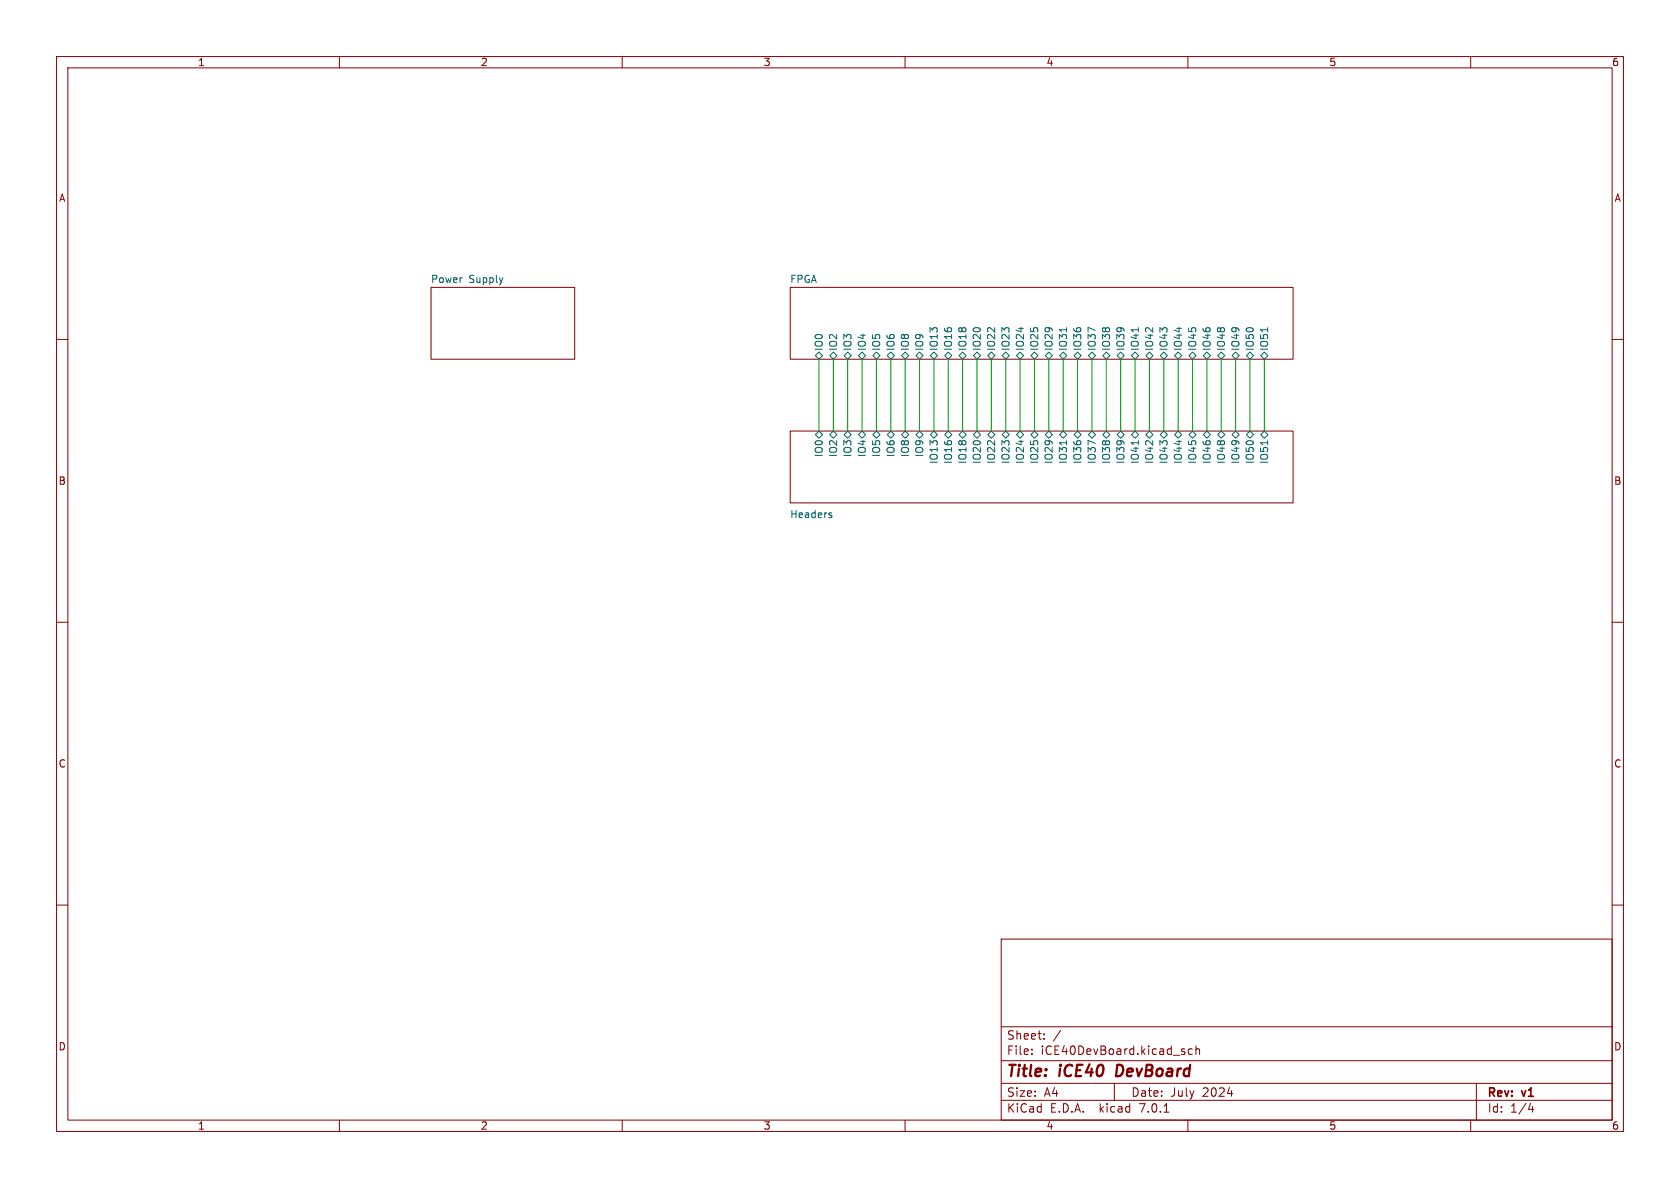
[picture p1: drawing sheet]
(kicad_sch (version 20230121) (generator eeschema)

 (paper "A4")

 (title_block
  (title "iCE40 DevBoard")
  (date "July 2024")
  (rev "v1"))

 (lib_symbols)


 (wire (pts (xy 147.32 63.5) (xy 147.32 76.2)) (stroke (width 0) (type default)))
 (wire (pts (xy 193.04 63.5) (xy 193.04 76.2)) (stroke (width 0) (type default)))
 (wire (pts (xy 180.34 63.5) (xy 180.34 76.2)) (stroke (width 0) (type default)))
 (wire (pts (xy 190.5 63.5) (xy 190.5 76.2)) (stroke (width 0) (type default)))
 (wire (pts (xy 185.42 63.5) (xy 185.42 76.2)) (stroke (width 0) (type default)))
 (wire (pts (xy 213.36 63.5) (xy 213.36 76.2)) (stroke (width 0) (type default)))
 (wire (pts (xy 223.52 63.5) (xy 223.52 76.2)) (stroke (width 0) (type default)))
 (wire (pts (xy 220.98 63.5) (xy 220.98 76.2)) (stroke (width 0) (type default)))
 (wire (pts (xy 195.58 63.5) (xy 195.58 76.2)) (stroke (width 0) (type default)))
 (wire (pts (xy 165.1 63.5) (xy 165.1 76.2)) (stroke (width 0) (type default)))
 (wire (pts (xy 160.02 63.5) (xy 160.02 76.2)) (stroke (width 0) (type default)))
 (wire (pts (xy 210.82 63.5) (xy 210.82 76.2)) (stroke (width 0) (type default)))
 (wire (pts (xy 203.2 63.5) (xy 203.2 76.2)) (stroke (width 0) (type default)))
 (wire (pts (xy 205.74 63.5) (xy 205.74 76.2)) (stroke (width 0) (type default)))
 (wire (pts (xy 157.48 63.5) (xy 157.48 76.2)) (stroke (width 0) (type default)))
 (wire (pts (xy 162.56 63.5) (xy 162.56 76.2)) (stroke (width 0) (type default)))
 (wire (pts (xy 187.96 63.5) (xy 187.96 76.2)) (stroke (width 0) (type default)))
 (wire (pts (xy 215.9 63.5) (xy 215.9 76.2)) (stroke (width 0) (type default)))
 (wire (pts (xy 172.72 63.5) (xy 172.72 76.2)) (stroke (width 0) (type default)))
 (wire (pts (xy 198.12 63.5) (xy 198.12 76.2)) (stroke (width 0) (type default)))
 (wire (pts (xy 177.8 63.5) (xy 177.8 76.2)) (stroke (width 0) (type default)))
 (wire (pts (xy 167.64 63.5) (xy 167.64 76.2)) (stroke (width 0) (type default)))
 (wire (pts (xy 175.26 63.5) (xy 175.26 76.2)) (stroke (width 0) (type default)))
 (wire (pts (xy 144.78 63.5) (xy 144.78 76.2)) (stroke (width 0) (type default)))
 (wire (pts (xy 154.94 63.5) (xy 154.94 76.2)) (stroke (width 0) (type default)))
 (wire (pts (xy 149.86 63.5) (xy 149.86 76.2)) (stroke (width 0) (type default)))
 (wire (pts (xy 208.28 63.5) (xy 208.28 76.2)) (stroke (width 0) (type default)))
 (wire (pts (xy 170.18 63.5) (xy 170.18 76.2)) (stroke (width 0) (type default)))
 (wire (pts (xy 218.44 63.5) (xy 218.44 76.2)) (stroke (width 0) (type default)))
 (wire (pts (xy 200.66 63.5) (xy 200.66 76.2)) (stroke (width 0) (type default)))
 (wire (pts (xy 182.88 63.5) (xy 182.88 76.2)) (stroke (width 0) (type default)))
 (wire (pts (xy 152.4 63.5) (xy 152.4 76.2)) (stroke (width 0) (type default)))

 (sheet (at 139.7 76.2) (size 88.9 12.7) (stroke (width 0.1524) (type solid)) (fill (color 0 0 0 0.0000))
  (property "Sheetname" "Headers" (at 139.7 90.17 0) (effects (font (size 1.27 1.27)) (justify left top)))
  (property "Sheetfile" "Headers.kicad_sch" (at 139.7 89.4846 0) (effects (font (size 1.27 1.27)) (justify left top) hide)) (pin "IO0" bidirectional (at 144.78 76.2 90) (effects (font (size 1.27 1.27)) (justify right))) (pin "IO2" bidirectional (at 147.32 76.2 90) (effects (font (size 1.27 1.27)) (justify right))) (pin "IO3" bidirectional (at 149.86 76.2 90) (effects (font (size 1.27 1.27)) (justify right))) (pin "IO4" bidirectional (at 152.4 76.2 90) (effects (font (size 1.27 1.27)) (justify right))) (pin "IO5" bidirectional (at 154.94 76.2 90) (effects (font (size 1.27 1.27)) (justify right))) (pin "IO6" bidirectional (at 157.48 76.2 90) (effects (font (size 1.27 1.27)) (justify right))) (pin "IO8" bidirectional (at 160.02 76.2 90) (effects (font (size 1.27 1.27)) (justify right))) (pin "IO9" bidirectional (at 162.56 76.2 90) (effects (font (size 1.27 1.27)) (justify right))) (pin "IO13" bidirectional (at 165.1 76.2 90) (effects (font (size 1.27 1.27)) (justify right))) (pin "IO16" bidirectional (at 167.64 76.2 90) (effects (font (size 1.27 1.27)) (justify right))) (pin "IO18" bidirectional (at 170.18 76.2 90) (effects (font (size 1.27 1.27)) (justify right))) (pin "IO20" bidirectional (at 172.72 76.2 90) (effects (font (size 1.27 1.27)) (justify right))) (pin "IO22" bidirectional (at 175.26 76.2 90) (effects (font (size 1.27 1.27)) (justify right))) (pin "IO23" bidirectional (at 177.8 76.2 90) (effects (font (size 1.27 1.27)) (justify right))) (pin "IO24" bidirectional (at 180.34 76.2 90) (effects (font (size 1.27 1.27)) (justify right))) (pin "IO25" bidirectional (at 182.88 76.2 90) (effects (font (size 1.27 1.27)) (justify right))) (pin "IO29" bidirectional (at 185.42 76.2 90) (effects (font (size 1.27 1.27)) (justify right))) (pin "IO31" bidirectional (at 187.96 76.2 90) (effects (font (size 1.27 1.27)) (justify right))) (pin "IO36" bidirectional (at 190.5 76.2 90) (effects (font (size 1.27 1.27)) (justify right))) (pin "IO37" bidirectional (at 193.04 76.2 90) (effects (font (size 1.27 1.27)) (justify right))) (pin "IO38" bidirectional (at 195.58 76.2 90) (effects (font (size 1.27 1.27)) (justify right))) (pin "IO39" bidirectional (at 198.12 76.2 90) (effects (font (size 1.27 1.27)) (justify right))) (pin "IO41" bidirectional (at 200.66 76.2 90) (effects (font (size 1.27 1.27)) (justify right))) (pin "IO42" bidirectional (at 203.2 76.2 90) (effects (font (size 1.27 1.27)) (justify right))) (pin "IO43" bidirectional (at 205.74 76.2 90) (effects (font (size 1.27 1.27)) (justify right))) (pin "IO44" bidirectional (at 208.28 76.2 90) (effects (font (size 1.27 1.27)) (justify right))) (pin "IO45" bidirectional (at 210.82 76.2 90) (effects (font (size 1.27 1.27)) (justify right))) (pin "IO46" bidirectional (at 213.36 76.2 90) (effects (font (size 1.27 1.27)) (justify right))) (pin "IO48" bidirectional (at 215.9 76.2 90) (effects (font (size 1.27 1.27)) (justify right))) (pin "IO49" bidirectional (at 218.44 76.2 90) (effects (font (size 1.27 1.27)) (justify right))) (pin "IO50" bidirectional (at 220.98 76.2 90) (effects (font (size 1.27 1.27)) (justify right))) (pin "IO51" bidirectional (at 223.52 76.2 90) (effects (font (size 1.27 1.27)) (justify right))))

 (sheet (at 76.2 50.8) (size 25.4 12.7) (fields_autoplaced) (stroke (width 0.1524) (type solid)) (fill (color 0 0 0 0.0000))
  (property "Sheetname" "Power Supply" (at 76.2 50.0884 0) (effects (font (size 1.27 1.27)) (justify left bottom)))
  (property "Sheetfile" "PowerSupply.kicad_sch" (at 76.2 64.0846 0) (effects (font (size 1.27 1.27)) (justify left top) hide)))

 (sheet (at 139.7 50.8) (size 88.9 12.7) (fields_autoplaced) (stroke (width 0.1524) (type solid)) (fill (color 0 0 0 0.0000))
  (property "Sheetname" "FPGA" (at 139.7 50.0884 0) (effects (font (size 1.27 1.27)) (justify left bottom)))
  (property "Sheetfile" "FPGA.kicad_sch" (at 139.7 64.0846 0) (effects (font (size 1.27 1.27)) (justify left top) hide)) (pin "IO2" bidirectional (at 147.32 63.5 270) (effects (font (size 1.27 1.27)) (justify left))) (pin "IO0" bidirectional (at 144.78 63.5 270) (effects (font (size 1.27 1.27)) (justify left))) (pin "IO3" bidirectional (at 149.86 63.5 270) (effects (font (size 1.27 1.27)) (justify left))) (pin "IO45" bidirectional (at 210.82 63.5 270) (effects (font (size 1.27 1.27)) (justify left))) (pin "IO25" bidirectional (at 182.88 63.5 270) (effects (font (size 1.27 1.27)) (justify left))) (pin "IO39" bidirectional (at 198.12 63.5 270) (effects (font (size 1.27 1.27)) (justify left))) (pin "IO41" bidirectional (at 200.66 63.5 270) (effects (font (size 1.27 1.27)) (justify left))) (pin "IO37" bidirectional (at 193.04 63.5 270) (effects (font (size 1.27 1.27)) (justify left))) (pin "IO44" bidirectional (at 208.28 63.5 270) (effects (font (size 1.27 1.27)) (justify left))) (pin "IO50" bidirectional (at 220.98 63.5 270) (effects (font (size 1.27 1.27)) (justify left))) (pin "IO48" bidirectional (at 215.9 63.5 270) (effects (font (size 1.27 1.27)) (justify left))) (pin "IO43" bidirectional (at 205.74 63.5 270) (effects (font (size 1.27 1.27)) (justify left))) (pin "IO49" bidirectional (at 218.44 63.5 270) (effects (font (size 1.27 1.27)) (justify left))) (pin "IO51" bidirectional (at 223.52 63.5 270) (effects (font (size 1.27 1.27)) (justify left))) (pin "IO38" bidirectional (at 195.58 63.5 270) (effects (font (size 1.27 1.27)) (justify left))) (pin "IO46" bidirectional (at 213.36 63.5 270) (effects (font (size 1.27 1.27)) (justify left))) (pin "IO42" bidirectional (at 203.2 63.5 270) (effects (font (size 1.27 1.27)) (justify left))) (pin "IO36" bidirectional (at 190.5 63.5 270) (effects (font (size 1.27 1.27)) (justify left))) (pin "IO23" bidirectional (at 177.8 63.5 270) (effects (font (size 1.27 1.27)) (justify left))) (pin "IO31" bidirectional (at 187.96 63.5 270) (effects (font (size 1.27 1.27)) (justify left))) (pin "IO29" bidirectional (at 185.42 63.5 270) (effects (font (size 1.27 1.27)) (justify left))) (pin "IO8" bidirectional (at 160.02 63.5 270) (effects (font (size 1.27 1.27)) (justify left))) (pin "IO22" bidirectional (at 175.26 63.5 270) (effects (font (size 1.27 1.27)) (justify left))) (pin "IO24" bidirectional (at 180.34 63.5 270) (effects (font (size 1.27 1.27)) (justify left))) (pin "IO5" bidirectional (at 154.94 63.5 270) (effects (font (size 1.27 1.27)) (justify left))) (pin "IO18" bidirectional (at 170.18 63.5 270) (effects (font (size 1.27 1.27)) (justify left))) (pin "IO16" bidirectional (at 167.64 63.5 270) (effects (font (size 1.27 1.27)) (justify left))) (pin "IO20" bidirectional (at 172.72 63.5 270) (effects (font (size 1.27 1.27)) (justify left))) (pin "IO6" bidirectional (at 157.48 63.5 270) (effects (font (size 1.27 1.27)) (justify left))) (pin "IO4" bidirectional (at 152.4 63.5 270) (effects (font (size 1.27 1.27)) (justify left))) (pin "IO13" bidirectional (at 165.1 63.5 270) (effects (font (size 1.27 1.27)) (justify left))) (pin "IO9" bidirectional (at 162.56 63.5 270) (effects (font (size 1.27 1.27)) (justify left))))

 (sheet_instances (path "" (page "1"))))
